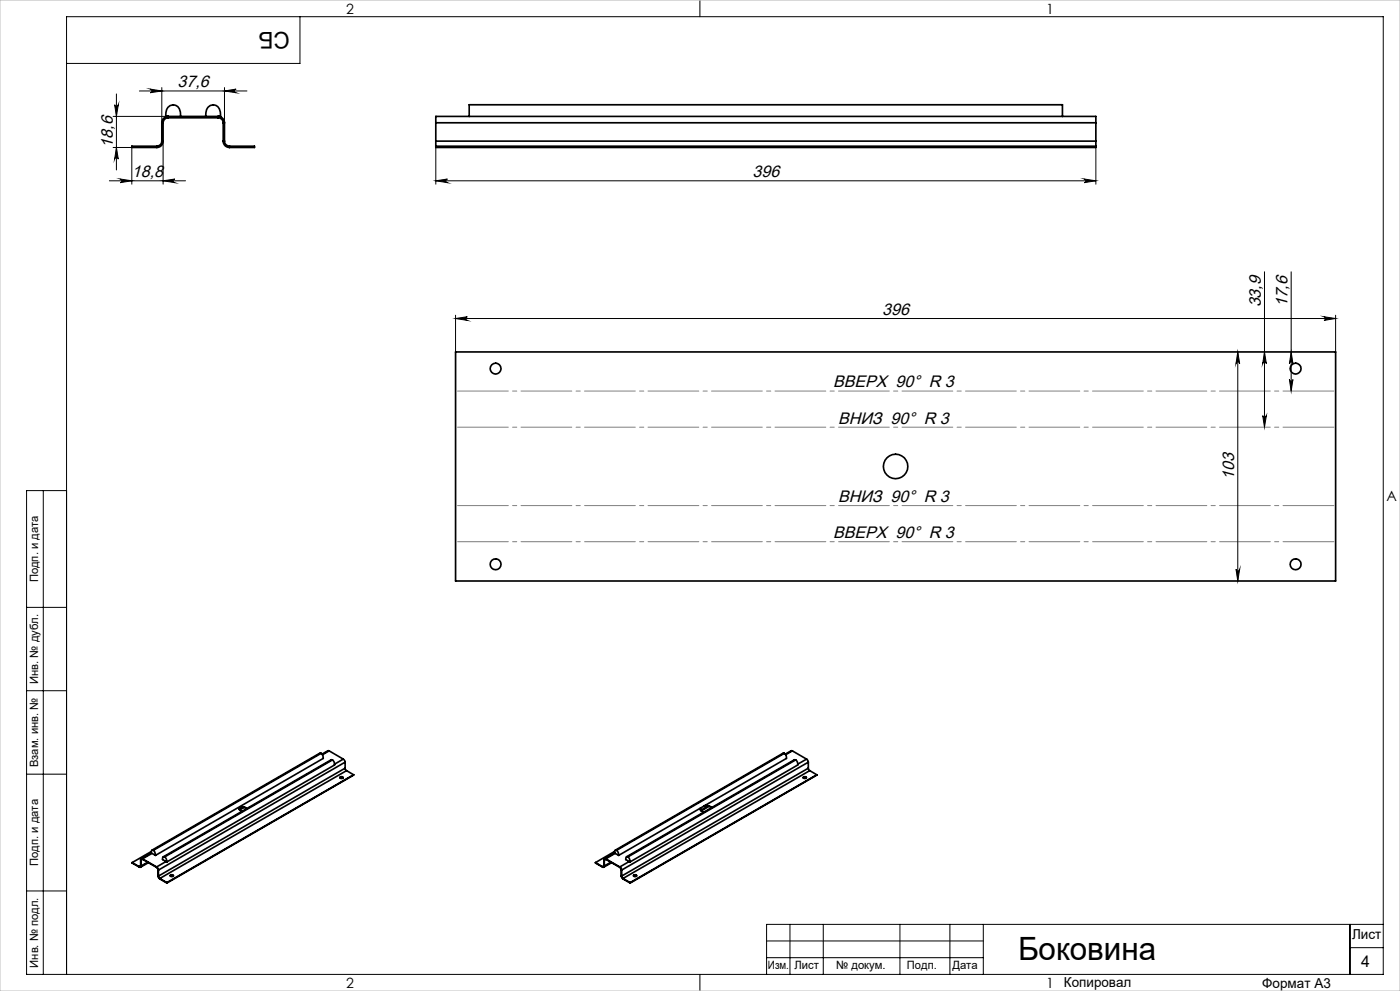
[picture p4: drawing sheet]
<svg xmlns="http://www.w3.org/2000/svg" width="420mm" height="297mm" viewBox="0 0 420 297" stroke-linecap="round" stroke-linejoin="round" font-family="sans-serif">
<g fill="none" stroke="#000" stroke-width=".3">
<path d="M90 5v14h-70M210 0v5M33.9 34.9h15.8M34.4 31.4a.55 .55 0 0 0 .5 .5 .55 .55 0 0 0 .6-.5l-.6 3.5zM34.9 28.1v22.8M41.8 27.3h32.3M45 26.7l3.5 .6-3.5 .5a.55 .55 0 0 0 .6-.6 .55 .55 0 0 0-.6-.5zM48.5 26.2v10.6M67.3 27.3l3.5-.6a.55 .55 0 0 0-.5 .5 .55 .55 0 0 0 .5 .6zM67.3 26.2v10.6M32.8 54.2h22.9M33.9 44.2h5.6"/>
<path d="M34.9 44.2l.6 3.5a.55 .55 0 0 0-.6-.5 .55 .55 0 0 0-.5 .5zM36.1 53.7l3.4 .5-3.4 .5a.55 .55 0 0 0 .5-.5 .55 .55 0 0 0-.5-.5zM39.5 43.8v11.4M48.9 54.2l3.6-.5a.55 .55 0 0 0-.6 .5 .55 .55 0 0 0 .6 .5zM48.9 42.3v12.9M130.7 54.2l3.5-.5a.55 .55 0 0 0-.5 .5 .55 .55 0 0 0 .5 .5zM130.7 44.2v11M130.7 54.2h198.1M325.3 53.7l3.5 .5-3.5 .5a.55 .55 0 0 0 .5-.5 .55 .55 0 0 0-.5-.5zM328.8 44.2v11M136.7 94.5v11M136.7 95.5h264"/>
<path d="M136.7 95.5l3.5-.6a.55 .55 0 0 0-.5 .6 .55 .55 0 0 0 .5 .5zM379.3 81.5v46.6M387.3 81.5v35.7M397.2 94.9l3.5 .6-3.5 .5a.55 .55 0 0 0 .5-.5 .55 .55 0 0 0-.5-.6zM400.7 94.5v11M371.3 105.5l.6 3.5a.55 .55 0 0 0-.5-.5 .55 .55 0 0 0-.6 .5zM371.3 105.5v68.6M379.3 105.5l.6 3.5a.55 .55 0 0 0-.5-.5 .55 .55 0 0 0-.6 .5zM386.8 113.7a.53 .53 0 0 0 .5 .5 .53 .53 0 0 0 .6-.5l-.6 3.5zM387.3 105.5l.6 3.5a.53 .53 0 0 0-.5-.5 .53 .53 0 0 0-.6 .5zM378.8 124.6a.55 .55 0 0 0 .6 .5 .55 .55 0 0 0 .5-.5l-.6 3.5zM13 147v145"/>
<path d="M20 147h-12v145h407v-287h-395v287M370.8 170.6a.55 .55 0 0 0 .6 .5 .55 .55 0 0 0 .5-.5l-.6 3.5zM8 182h12M8 207h12M8 232h12M8 267h12M237 277v15M247 277v15M270 277v15M285 277v15M295 277v15M405 277v15"/>
<path d="M415 277h-185v15M210 292v5M230 282h65M230 287h65M405 284h10"/>
</g>
<path d="M400.7 117.2h-264M400.7 128h-264M400.7 151.5h-264M400.7 162.3h-264" fill="none" stroke="#808080" stroke-width=".3" stroke-dasharray="15.2 1.3 1.3 1.3" stroke-dashoffset="-.6"/>
<path d="M0 0h420v297h-420z" fill="none" stroke="#c0c0c0" stroke-width=".3"/>
<g fill="#000">
<path d="M34.4 31.4a.55 .55 0 0 0 .5 .5 .55 .55 0 0 0 .6-.5l-.6 3.5zM34.9 44.2l.6 3.5a.55 .55 0 0 0-.6-.5 .55 .55 0 0 0-.5 .5z"/>
<path d="M45 26.7l3.5 .6-3.5 .5a.55 .55 0 0 0 .6-.6 .55 .55 0 0 0-.6-.5zM67.3 27.3l3.5-.6a.55 .55 0 0 0-.5 .5 .55 .55 0 0 0 .5 .6z"/>
<path d="M36.1 53.7l3.4 .5-3.4 .5a.55 .55 0 0 0 .5-.5 .55 .55 0 0 0-.5-.5zM48.9 54.2l3.6-.5a.55 .55 0 0 0-.6 .5 .55 .55 0 0 0 .6 .5z"/>
<path d="M325.3 53.7l3.5 .5-3.5 .5a.55 .55 0 0 0 .5-.5 .55 .55 0 0 0-.5-.5zM130.7 54.2l3.5-.5a.55 .55 0 0 0-.5 .5 .55 .55 0 0 0 .5 .5z"/>
<path d="M136.7 95.5l3.5-.6a.55 .55 0 0 0-.5 .6 .55 .55 0 0 0 .5 .5zM397.2 94.9l3.5 .6-3.5 .5a.55 .55 0 0 0 .5-.5 .55 .55 0 0 0-.5-.6z"/>
<path d="M387.3 105.5l.6 3.5a.53 .53 0 0 0-.5-.5 .53 .53 0 0 0-.6 .5zM386.8 113.7a.53 .53 0 0 0 .5 .5 .53 .53 0 0 0 .6-.5l-.6 3.5zM379.3 105.5l.6 3.5a.55 .55 0 0 0-.5-.5 .55 .55 0 0 0-.6 .5zM378.8 124.6a.55 .55 0 0 0 .6 .5 .55 .55 0 0 0 .5-.5l-.6 3.5zM371.3 105.5l.6 3.5a.55 .55 0 0 0-.5-.5 .55 .55 0 0 0-.6 .5zM370.8 170.6a.55 .55 0 0 0 .6 .5 .55 .55 0 0 0 .5-.5l-.6 3.5z"/>
</g>
<g fill="none" stroke="#000" stroke-width=".5">
<path d="M48.5 36.8h.4M48.5 36.8v5.5M48.9 36.8v5.5M50.4 35.3a1.51 1.51 0 0 0-1.5 1.5M50.4 35.3v-.4a1.93 1.93 0 0 0-1.9 1.9M50.4 35.3h15M54.2 34.9a2.82 2.82 0 0 0-2.2-3.5 2.35 2.35 0 0 0-2.2 2.4l-.1 1.1h16.5a2.82 2.82 0 0 0-2.2-3.5 2.35 2.35 0 0 0-2.2 2.4l-.1 1.1M65.4 35.3a1.51 1.51 0 0 1 1.6 1.5M65.4 35.3v-.4a1.93 1.93 0 0 1 1.9 1.9M67 36.8h.3M67 36.8v5.5M67.3 36.8v5.5"/>
<path d="M130.7 36.8v-1.9h198.1v1.9M130.7 36.8h198.1M130.7 36.8v5.5M140.8 34.9v-3.5h177.9v3.5M328.8 36.8v5.5M47.1 43.8v.4M47.1 43.8h-7.6v.4h7.6M48.5 42.3a1.51 1.51 0 0 1-1.4 1.5M48.5 42.3h.4M48.9 42.3a1.87 1.87 0 0 1-1.8 1.9M67 42.3a1.87 1.87 0 0 0 1.9 1.9M67 42.3h.3"/>
<path d="M67.3 42.3a1.57 1.57 0 0 0 1.6 1.5M68.9 43.8h7.4v.4h-7.4M68.9 43.8v.4M130.7 42.3v1.5M130.7 42.3h198.1M130.7 43.8h198.1M130.7 43.8v.4h198.1v-.4M328.8 42.3v1.5M136.7 105.5h264v68.6h-264zM96.3 225.8l.6 .7 .1 .8-50.4 29.1M96.3 225.8h-.3l-50.4 29M96.3 225.8l-50.3 29"/>
<path d="M98.7 225h-.3l-1.8 1M98.7 225l4.3 2.5M98.7 225l-2 1.2M99.7 227.7l.6 .7 .1 .9-50.4 29M99.7 227.7h-.4l-50.3 29.1M99.7 227.7l-50.3 29.1M102 233.1l.3-.2 .6 .2M102 232.9a.42 .42 0 0 1 .6-.2 .42 .42 0 0 1 .2 .6h-.7zM103 227.5l.5 .9M103 227.5l-2.6 1.5M103.5 230.2l.5 .8M103.5 228.4l-56 32.4"/>
<path d="M103.5 230.2l-56 32.4M103.5 228.4v1.8M104 231l-56.1 32.3M104 231l2.1 1.2M106.1 232.2l-56 32.5M106.1 232.2l-56 32.3M235.3 225.8l.5 .7 .1 .8-50.3 29.1M235.3 225.8h-.4l-50.3 29M235.3 225.8l-50.3 29M237.7 225h-.4l-1.7 1M237.7 225l4.3 2.5M237.7 225l-2 1.2"/>
<path d="M238.7 227.7l.5 .7 .1 .9-50.3 29M238.7 227.7h-.4l-50.3 29.1M238.7 227.7l-50.4 29.1M240.9 233.1l.4-.2 .6 .2M241 232.9a.44 .44 0 0 1 .5-.2 .44 .44 0 0 1 .3 .6h-.7zM242 227.5l.5 .9M242 227.5l-2.7 1.5M242.5 230.2l.4 .8M242.5 228.4l-56 32.4M242.5 230.2l-56 32.4M242.5 228.4v1.8M242.9 231l-56 32.3"/>
<path d="M242.9 231l2.1 1.2M245 232.2l-55.9 32.5M245 232.2l-55.9 32.3M39.7 258.5l2.1 1.2M39.7 258.5l2.1 1.4M41.8 259.7v.2M42.2 259.5l-.1 .2h-.3M42.2 257.7l.1 .1M42.2 259.5h.1M42.2 257.7v1.8M42.2 259.5l-.4 .2M42.3 259.5a.32 .32 0 0 1-.1 .4 .32 .32 0 0 1-.4 0"/>
<path d="M42.3 257.8v1.7M42.8 257.4h-.5l-.1 .3M42.8 257.5h-.4l-.1 .3M42.8 257.4l4.2 2.4M42.8 257.5l4.2 2.5M42.8 257.4v.1M42.8 257.5l-.5 .3M44.3 258.4l-2 1.1M44.5 258.5l-2.3 1.4M45.4 255.6l-3 1.7M45.4 255.6l1.2 .8M45.4 255.2l-5.7 3.3"/>
<path d="M45.6 255.8l-2.8 1.6M46 254.8l.4 .5 .2 1.1M46 254.8h-.5l-.1 .8M47 259.8l.5 1M47 260l.4 .7M47 259.8v.2M49.4 256.8l.5 .7 .1 .8M49.4 256.8h-.5l-.1 .8 1.2 .7M49.8 258.2l-2.8 1.6M72.8 241.9l-1 .6M73.2 242l-1.3 .7M73.9 242.4a1.39 1.39 0 0 0-2.1 .1"/>
<path d="M73.9 242.4a1.3 1.3 0 0 0-2.1 0l.3 .5 .6 .2M178.6 258.5l2.2 1.2M178.6 258.5l2.2 1.4M180.8 259.7v.2M181.2 259.5l-.4 .2M181.2 257.7l.1 .1M181.2 259.5h.1M181.2 257.7v1.8M181.3 259.5l-.1 .4h-.4M181.3 257.8v1.7M181.7 257.4a.32 .32 0 0 0-.4-.1 .32 .32 0 0 0-.1 .4M181.7 257.5h-.3l-.1 .3"/>
<path d="M181.7 257.4l4.2 2.4M181.7 257.5l4.2 2.5M181.7 257.4v.1M181.7 257.5l-.4 .3M183.3 258.4l-2 1.1M183.5 258.5l-2.4 1.4M184.3 255.6l-3 1.7M184.3 255.6l1.3 .8M184.4 255.2l-5.8 3.3M184.5 255.8l-2.8 1.6M185 254.8l.5 .7 .1 .9M185 254.8h-.5l-.2 .8"/>
<path d="M185.9 259.8l.6 1M185.9 260l.5 .7M185.9 259.8v.2M188.3 256.8l.6 .7 .1 .8M188.3 256.8h-.4l-.2 .8 1.3 .7M188.8 258.2l-2.9 1.6M210.1 242.2l.1 .7 .9 .5M210.2 242.2l-.2 .3M211.1 241.6a2.53 2.53 0 0 1 2.3 .5M211.5 241.4a2.37 2.37 0 0 1 2 .6M212.4 241.6l-2.2 1.2M212.7 241.6l-2.3 1.4"/>
<path d="M47.4 262.5l.5 .9M47.4 260.7l.1 .1M47.4 262.5l.1 .1M47.4 260.7v1.8M47.5 262.6l.4 .7M47.5 260.8v1.8M47.9 263.3l2.2 1.2M47.9 263.4l2.2 1.3M47.9 263.3v.1M50.1 264.5v.2M51.1 262.3a.44 .44 0 0 1 .5-.2 .44 .44 0 0 1 .3 .5l-.5 .1zM51.1 262.5l.3-.2 .6 .2"/>
<path d="M186.4 262.5l.5 .9M186.4 260.7l.1 .1M186.4 262.5l.1 .1M186.4 260.7v1.8M186.5 262.6l.4 .7M186.5 260.8v1.8M186.9 263.3l2.2 1.2M186.9 263.4l2.2 1.3M186.9 263.3v.1M189.1 264.5v.2M190 262.5l.3-.2 .7 .2M190.1 262.3a.49 .49 0 0 1 .5-.2 .49 .49 0 0 1 .4 .4 .47 .47 0 0 1-.6 .3 .47 .47 0 0 1-.3-.5z"/>
<circle cx="148.7" cy="110.5" r="1.63"/>
<circle cx="388.7" cy="110.5" r="1.63"/>
<circle cx="268.7" cy="139.8" r="3.7"/>
<circle cx="148.7" cy="169.1" r="1.63"/>
<circle cx="388.7" cy="169.1" r="1.63"/>
</g>
<text font-size="9.6" x="305.4" y="287.8">Боковина</text>
<text font-size="6.9" x="86.9" y="9.4" transform="rotate(-180 86.9 9.4)">СБ</text>
<g font-size="5">
<text x="53.3" y="26.2">37,6</text>
<text x="33.9" y="44.2" transform="rotate(-90 33.9 44.2)">18,6</text>
<text x="39.6" y="53.1">18,8</text>
<text x="225.8" y="53.1">396</text>
<text x="264.7" y="94.4">396</text>
<text x="378.3" y="92.1" transform="rotate(-90 378.3 92.1)">33,9</text>
<text x="386.3" y="92.1" transform="rotate(-90 386.3 92.1)">17,6</text>
<text x="250" y="116.1">ВВЕРХ 90° R 3</text>
<text x="251.4" y="126.9">ВНИЗ 90° R 3</text>
<text x="370.3" y="143.8" transform="rotate(-90 370.3 143.8)">103</text>
<text x="251.4" y="150.4">ВНИЗ 90° R 3</text>
<text x="250" y="161.3">ВВЕРХ 90° R 3</text>
</g>
<text font-size="4.8" x="408.3" y="289.7">4</text>
<g font-size="4.2">
<text x="103.8" y="4.2">2</text>
<text x="313.8" y="4.2">1</text>
<text x="415.9" y="150.2">A</text>
<text x="103.8" y="296.2">2</text>
<text x="313.8" y="296.2">1</text>
</g>
<g font-size="4.1">
<text x="405.6" y="281.5">Лист</text>
<text x="319.2" y="295.9">Копировал</text>
<text x="378.7" y="296">Формат А3</text>
</g>
<g font-size="3.4">
<text x="11.4" y="174.5" transform="rotate(-90 11.4 174.5)">Подп. и дата</text>
<text x="11.4" y="205" transform="rotate(-90 11.4 205)">Инв. № дубл.</text>
<text x="11.4" y="229.9" transform="rotate(-90 11.4 229.9)">Взам. инв. №</text>
<text x="11.4" y="259.5" transform="rotate(-90 11.4 259.5)">Подп. и дата</text>
<text x="11.4" y="290" transform="rotate(-90 11.4 290)">Инв. № подл.</text>
<text x="230.4" y="290.4">Изм.</text>
<text x="238.3" y="290.4">Лист</text>
<text x="250.9" y="290.4">№ докум.</text>
<text x="272.1" y="290.4">Подп.</text>
<text x="285.7" y="290.5">Дата</text>
</g>
</svg>
